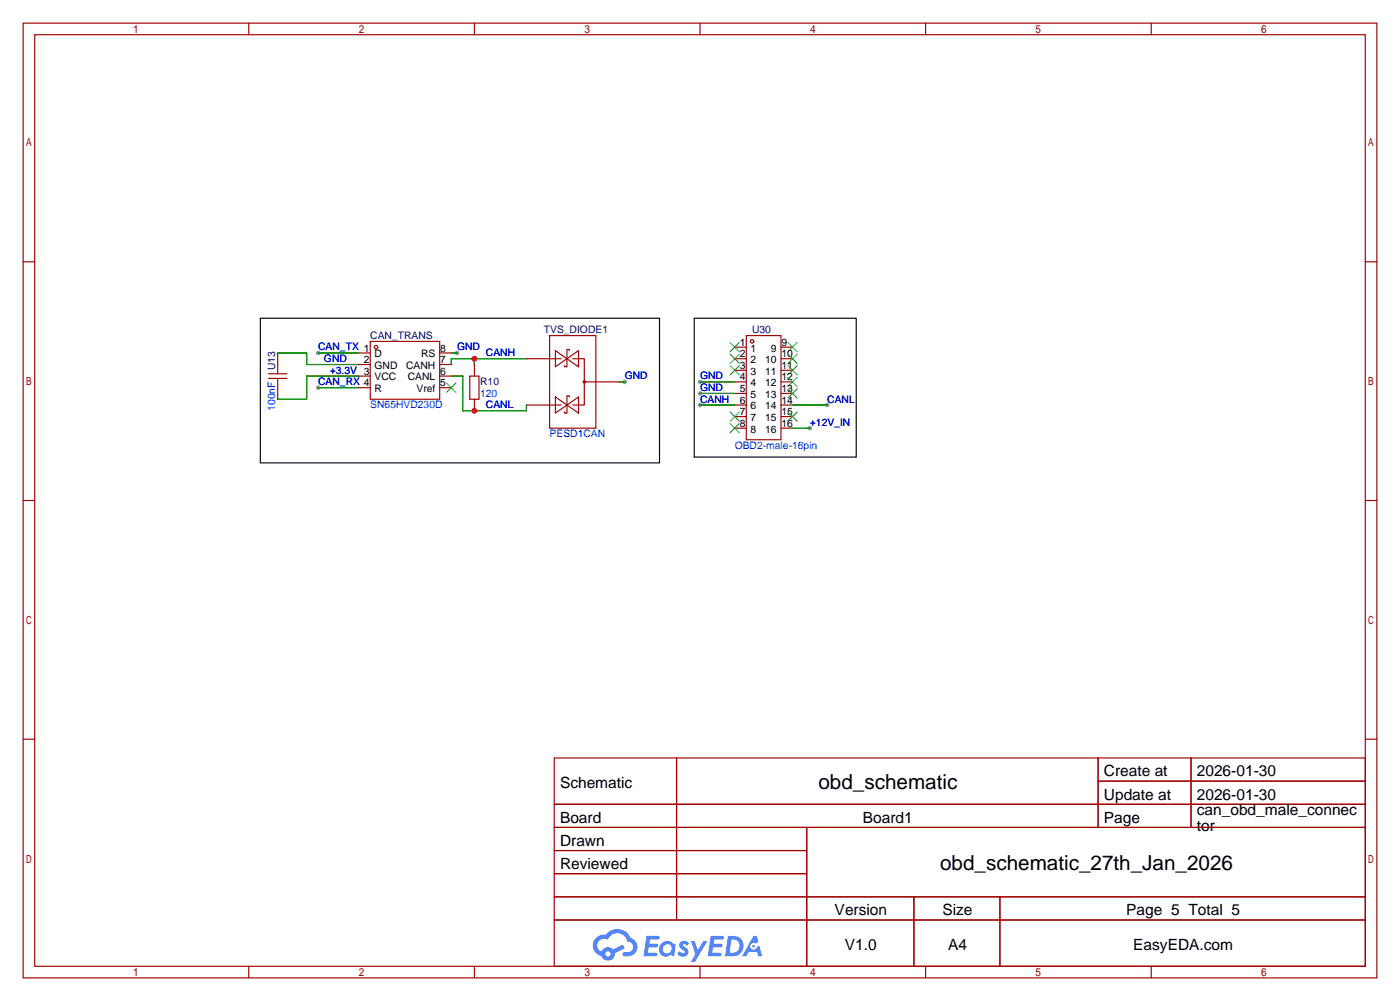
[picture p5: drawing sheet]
<svg xmlns="http://www.w3.org/2000/svg" width="307mm" height="220mm" viewBox="0 0 307 220" stroke-linecap="round" stroke-linejoin="round" font-family="sans-serif">
<g fill="#999">
<circle cx="137.2" cy="83.8" r=".51"/>
<circle cx="100.3" cy="77.5" r=".51"/>
<circle cx="69.8" cy="85.1" r=".51"/>
<circle cx="69.8" cy="77.5" r=".51"/>
<circle cx="177.8" cy="94" r=".51"/>
<circle cx="153.7" cy="83.8" r=".51"/>
<circle cx="153.7" cy="86.4" r=".51"/>
<circle cx="153.7" cy="88.9" r=".51"/>
<circle cx="181.6" cy="88.9" r=".51"/>
</g>
<g fill="none" stroke="#a10000" stroke-width=".25">
<path d="M5.1 5.1h297.2v209.5h-297.2zM7.6 7.6h292.1v204.5h-292.1zM54.6 5.1v2.5M104.1 5.1v2.5M153.7 5.1v2.5M203.2 5.1v2.5M252.7 5.1v2.5M5.1 57.5h2.5M299.7 57.5h2.6M5.1 109.9h2.5M299.7 109.9h2.6M5.1 162.2h2.5"/>
<path d="M121.7 166.4h178v45.7h-178zM121.7 176.5h178M148.5 166.4v35.5M241.1 166.4v15.2M241.1 171.4h58.6M261.5 166.4v15.2M299.7 162.2h2.6M121.7 181.6h178M121.7 186.7h55.4M121.7 196.8h178M121.7 191.8h55.4M177.1 181.6v30.5"/>
<path d="M200.6 196.8v15.3M219.5 196.8v15.3M54.6 212.1v2.5M104.1 212.1v2.5M121.7 201.9h178M153.7 212.1v2.5M203.2 212.1v2.5M252.7 212.1v2.5"/>
</g>
<g fill="#5487ff">
<path d="M149.4 206.8a1.3 1.3 0 0 1 1.8 .3l-.4 .6a.54 .54 0 0 0-.9-.3l.2 .3a1.28 1.28 0 0 1 .7 2 1.53 1.53 0 0 1-2.1-.3l.5-.6 .8 .4a.31 .31 0 0 0 .3-.2 .31 .31 0 0 0-.3-.4 1.12 1.12 0 0 1-.6-1.8z"/>
<path d="M151.7 206.6h.8l.7 2 1.2-2h.9l-2.7 4.5h-.9l1-1.6z"/>
<path d="M141.9 205.4h2.3a.46 .46 0 0 1 .5 .1 .46 .46 0 0 1 .1 .5l-.4 .2h-1.7l-.2 .9h1.7a.4 .4 0 0 1 .3 .5 .4 .4 0 0 1-.4 .3h-1.7l-.1 1.2h1.3a.46 .46 0 0 1 .5 .1 .46 .46 0 0 1 .1 .5l-.3 .2h-2.6z"/>
<path d="M156 205.4h2.3a.47 .47 0 0 1 .5 .1 .47 .47 0 0 1 .1 .5l-.4 .2h-1.7l-.1 .9h1.6a.4 .4 0 0 1 .3 .5 .4 .4 0 0 1-.4 .3h-1.7l-.1 1.2h1.3a.46 .46 0 0 1 .5 .1 .46 .46 0 0 1 .2 .5l-.4 .2h-2.6z"/>
<path d="M165.4 205.4h.7l.4 1.4-.6 .3a.75 .75 0 0 0-1.2 .3 .75 .75 0 0 0 .5 1.1 .75 .75 0 0 0 1-.7l.5-.3 .6 2.4h-.8l-.3-1h-1.8l-.6 1h-.9z"/>
<path d="M159.8 205.4l-.6 4.5h1.4a2.27 2.27 0 0 0 2.6-2.3 2.27 2.27 0 0 0-2.7-2.2zM160.6 206.2a1.5 1.5 0 0 1 1.8 1.5 1.5 1.5 0 0 1-2 1.4h-.2z"/>
<path d="M145.2 207.1a1.6 1.6 0 0 0-.3 2.2 1.6 1.6 0 0 0 2.3 .2l.8 .4 .3-2.5-.2-.2-.4-.1a1.58 1.58 0 0 0-2.5 0zM145.8 207.6a.98 .98 0 0 1 1.6 .4 .98 .98 0 0 1-1 1.3 .94 .94 0 0 1-.9-.7 .94 .94 0 0 1 .3-1z"/>
<path d="M130.9 205.8a2.37 2.37 0 0 0 1.1 4 1.54 1.54 0 0 0 1.8 1 1.54 1.54 0 0 0 1.2-1.6l2.2-1.1-.5-.7-2.1 1a1.57 1.57 0 0 0-2.6 .5 1.5 1.5 0 0 1-.7-2.1 1.5 1.5 0 0 1 2.2-.5 2.23 2.23 0 0 1 2.2-1.5 2.23 2.23 0 0 1 2 1.9 1.16 1.16 0 0 1 1.3 1.1 1.16 1.16 0 0 1-1.1 1.2h-.7a.47 .47 0 0 0-.6 .4 .47 .47 0 0 0 .5 .5 2.17 2.17 0 0 0 2.5-.9 2.17 2.17 0 0 0-.4-2.7l-.8-.4a3.2 3.2 0 0 0-5.4-.8l-1.1 .1zM132.9 209.4a.6 .6 0 0 1 1.2 0 .6 .6 0 0 1-1.2 0z"/>
<circle cx="165.4" cy="207.7" r=".28"/>
</g>
<path d="M57.1 69.8h87.7v31.8h-87.7zM152.4 69.8h35.6v30.5h-35.6z" fill="none" stroke="#000" stroke-width=".25"/>
<g fill="none" stroke="#a10000" stroke-width=".25">
<path d="M61 77.5v4.5M78.7 77.5h2.6M81.3 74.9h15.2v12.7h-15.2zM96.5 77.5h2.6M115.6 78.7h7.6M120.6 73.7h10.2v20.3h-10.2zM121.9 77l2.6 1.7-2.6 1.8zM124.5 78.7l2.5-1.7v3.5zM125 77v-.3h-.5v3.8h-.5v-.2M125.7 78.7h2.6v5.1M161.3 76.2h2.5M161.3 78.7h2.5"/>
<path d="M163.8 73.7h7.6v22.8h-7.6zM171.4 76.2h2.6M171.4 78.7h2.6M58.9 83.1h4.1M58.9 82h4.1M61 83.1v4.5M78.7 80h2.6M78.7 82.5h2.6M78.7 85.1h2.6M96.5 80h2.6M96.5 82.5h2.6M96.5 85.1h2.6"/>
<path d="M103.1 82.5h2.1v5.1h-2.1zM104.1 80v2.5M104.1 87.6v2.6M115.6 88.9h7.6M121.9 87.1l2.6 1.8-2.6 1.8zM124.5 88.9l2.5-1.8v3.6zM125 87.1v-.2h-.5v3.8h-.5v-.3M128.3 83.8v5.1h-2.6M128.3 83.8h7.6M161.3 81.3h2.5M161.3 83.8h2.5M161.3 86.4h2.5"/>
<path d="M161.3 88.9h2.5M161.3 91.4h2.5M161.3 94h2.5M171.4 81.3h2.6M171.4 83.8h2.6M171.4 86.4h2.6M171.4 88.9h2.6M171.4 91.4h2.6M171.4 94h2.6"/>
<circle cx="82.5" cy="76.2" r=".38"/>
<circle cx="165.1" cy="74.9" r=".38"/>
<circle cx="128.3" cy="83.8" r=".25"/>
</g>
<g fill="none" stroke="#3c3" stroke-width=".25">
<path d="M160.3 75.2l2 2M160.3 77.7l2 2.1M162.3 75.2l-2 2M162.3 77.7l-2 2.1M173 75.2l2 2M173 77.7l2 2.1M175 77.7l-2 2.1M175 75.2l-2 2M98 84.1l2.1 2M100.1 84.1l-2.1 2M160.3 80.3l2 2M160.3 90.4l2 2.1"/>
<path d="M160.3 93l2 2M162.3 80.3l-2 2M162.3 90.4l-2 2.1M162.3 93l-2 2M173 90.4l2 2.1M173 80.3l2 2M173 82.8l2 2M173 85.3l2 2.1M175 80.3l-2 2M175 82.8l-2 2M175 85.3l-2 2.1M175 90.4l-2 2.1"/>
</g>
<g fill="none" stroke="#008700" stroke-width=".25">
<path d="M61 77.5h6.3v2.5h11.4M69.8 77.5h8.9M99.1 77.5h1.2M104.1 78.7v1.3M115.6 78.7h-16.5v1.3M69.8 85.1h8.9M78.7 82.5h-11.4v5.1h-6.3M99.1 82.5h2.5v7.7h14v-1.3M135.9 83.8h1.3M153.7 83.8h7.6M153.7 86.4h7.6M153.7 88.9h7.6"/>
<path d="M174 94h3.8M174 88.9h7.6"/>
</g>
<g fill="#c00">
<circle cx="104.1" cy="90.2" r=".63"/>
<circle cx="104.1" cy="78.7" r=".63"/>
</g>
<g font-size="4.5">
<text x="179.7" y="173.3">obd_schematic</text>
<text x="206.4" y="191">obd_schematic_27th_Jan_2026</text>
</g>
<g font-size="3.4">
<text x="122.9" y="173">Schematic</text>
<text x="242.3" y="170.4">Create at</text>
<text x="262.7" y="170.4">2026-01-30</text>
<text x="242.3" y="175.5">Update at</text>
<text x="262.7" y="175.5">2026-01-30</text>
<text x="262.7" y="178.9">can_obd_male_connec</text>
<text x="122.9" y="180.6">Board</text>
<text x="122.9" y="185.7">Drawn</text>
<text x="189.4" y="180.6">Board1</text>
<text x="242.3" y="180.6">Page</text>
<text x="262.7" y="182.3">tor</text>
<text x="122.9" y="190.8">Reviewed</text>
<text x="183.2" y="200.9">Version</text>
<text x="206.9" y="200.9">Size</text>
<text x="247.3" y="200.9">Page 5 Total 5</text>
<text x="185.5" y="208.5">V1.0</text>
<text x="208.1" y="208.5">A4</text>
<text x="248.8" y="208.5">EasyEDA.com</text>
</g>
<g font-size="2.3" fill="#00f">
<text x="69.8" y="76.9">CAN_TX 1</text>
<text x="100.3" y="76.9">GND</text>
<text x="71.1" y="79.5">GND</text>
<text x="72.4" y="82">+3.3V 3</text>
<text x="106.7" y="78.2">CANH</text>
<text x="137.2" y="83.3">GND</text>
<text x="153.7" y="83.3">GND</text>
<text x="69.8" y="84.5">CAN_RX 4</text>
<text x="81.3" y="89.6">SN65HVD230D</text>
<text x="105.4" y="87.1">120</text>
<text x="106.7" y="89.6">CANL</text>
<text x="153.7" y="85.8">GND</text>
<text x="153.7" y="88.4">CANH</text>
<text x="181.6" y="88.4">CANL</text>
<text x="60.4" y="90.2" transform="rotate(-90 60.4 90.2)">100nF</text>
<text x="120.6" y="96">PESD1CAN</text>
<text x="177.8" y="93.4">+12V_IN</text>
<text x="161.3" y="98.5">OBD2-male-16pin</text>
</g>
<g font-size="2.3" fill="#000080">
<text x="81.3" y="74.4">CAN_TRANS</text>
<text x="119.4" y="73.1">TVS_DIODE1</text>
<text x="165.1" y="73.1">U30</text>
<text x="60.4" y="81.3" transform="rotate(-90 60.4 81.3)">U13</text>
<text x="105.4" y="84.5">R10</text>
</g>
<g font-size="2.3">
<text x="96.6" y="77.2">8</text>
<text x="162.4" y="75.9">1</text>
<text x="164.8" y="77.2">1</text>
<text x="169.2" y="77.2">9</text>
<text x="171.6" y="75.9">9</text>
<text x="79.9" y="79.7">2</text>
<text x="82.2" y="78.4">D</text>
<text x="82.2" y="81">GND</text>
<text x="82.2" y="83.5">VCC</text>
<text x="89.2" y="81">CANH</text>
<text x="89.5" y="83.5">CANL</text>
<text x="92.4" y="78.4">RS</text>
<text x="96.6" y="82.2">6</text>
<text x="96.6" y="79.7">7</text>
<text x="162.4" y="78.4">2</text>
<text x="162.4" y="81">3</text>
<text x="162.4" y="83.5">4</text>
<text x="164.8" y="79.7">2</text>
<text x="164.8" y="82.2">3</text>
<text x="168" y="79.7">10</text>
<text x="168" y="82.2">11</text>
<text x="171.6" y="78.4">10</text>
<text x="171.6" y="81">11</text>
<text x="171.6" y="83.5">12</text>
<text x="82.2" y="86">R</text>
<text x="91.4" y="86">Vref</text>
<text x="96.6" y="84.8">5</text>
<text x="162.4" y="86">5</text>
<text x="162.4" y="88.6">6</text>
<text x="164.8" y="84.8">4</text>
<text x="164.8" y="87.3">5</text>
<text x="164.8" y="89.9">6</text>
<text x="168" y="84.8">12</text>
<text x="168" y="87.3">13</text>
<text x="168" y="89.9">14</text>
<text x="171.6" y="86">13</text>
<text x="171.6" y="88.6">14</text>
<text x="162.4" y="91.1">7</text>
<text x="162.4" y="93.7">8</text>
<text x="164.8" y="92.4">7</text>
<text x="164.8" y="94.9">8</text>
<text x="168" y="92.4">15</text>
<text x="168" y="94.9">16</text>
<text x="171.6" y="91.1">15</text>
<text x="171.6" y="93.7">16</text>
</g>
</svg>
